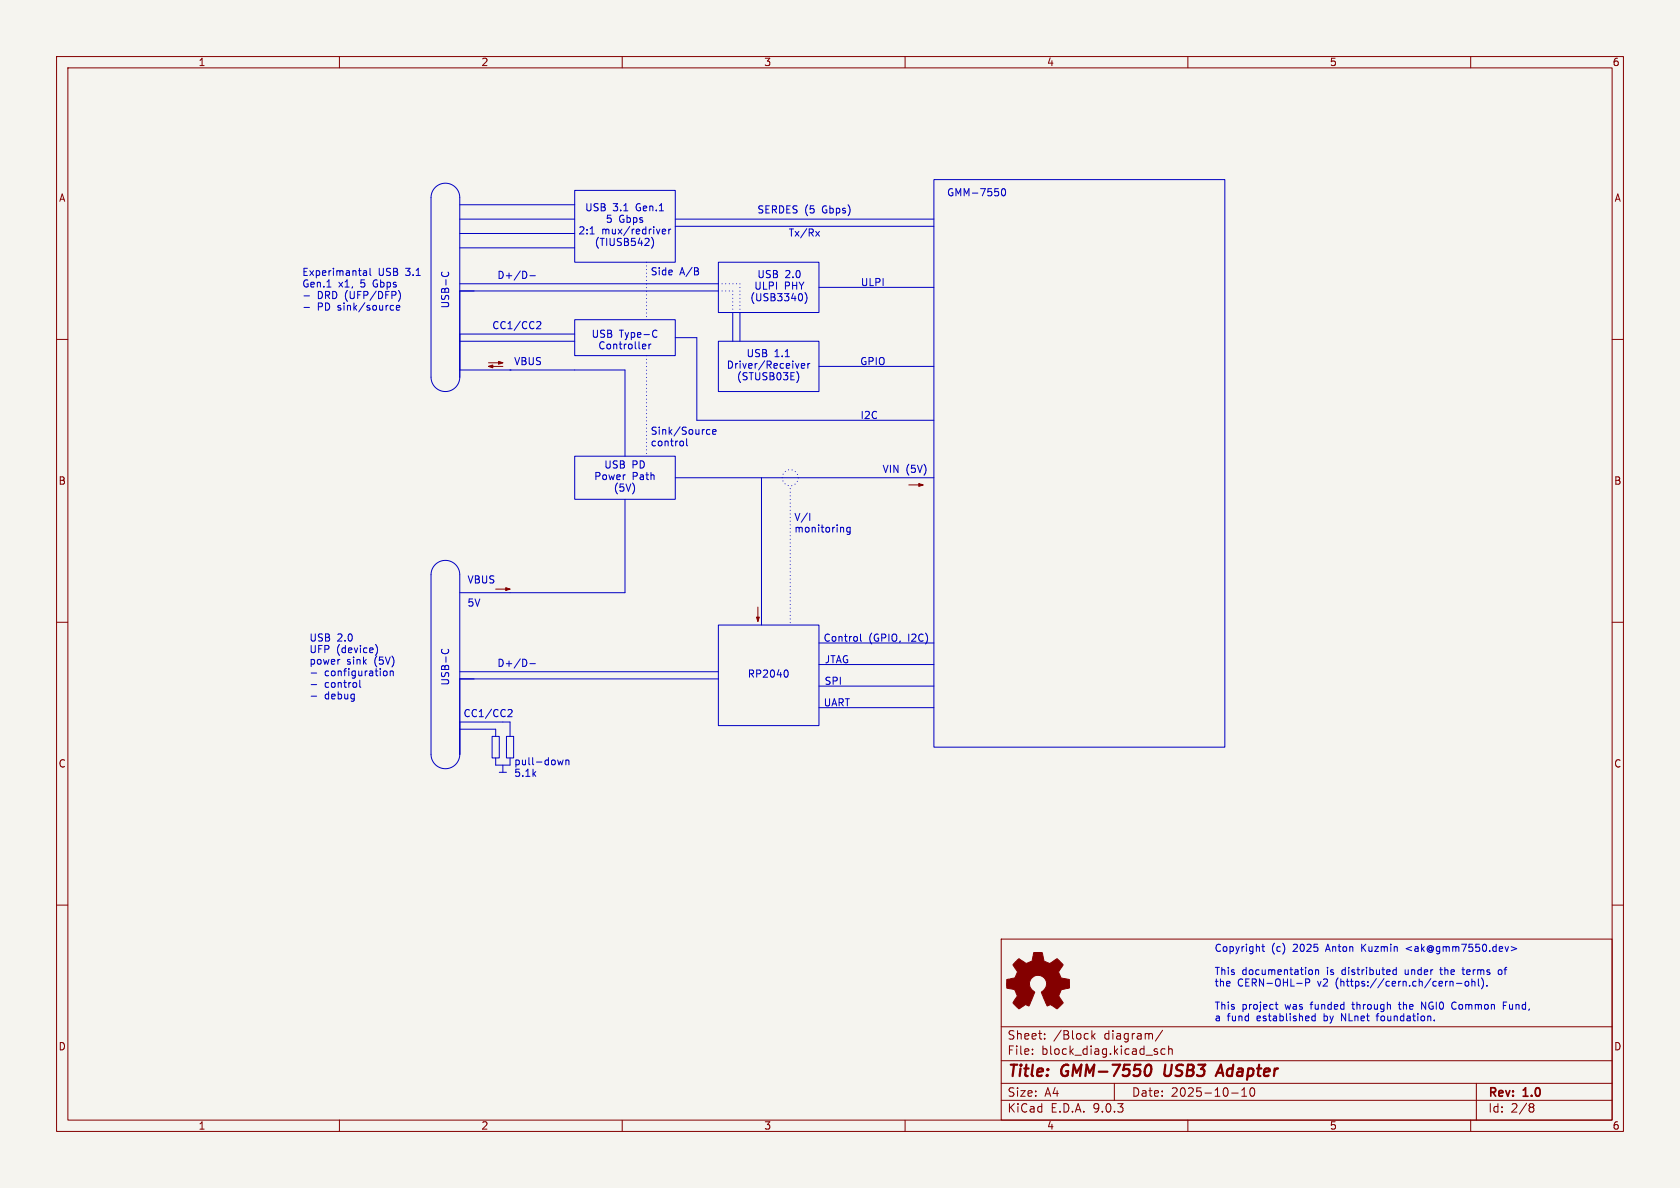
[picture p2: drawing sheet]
<svg xmlns="http://www.w3.org/2000/svg" width="297mm" height="210mm" viewBox="0 0 297 210" stroke-linecap="round" stroke-linejoin="round" font-family="sans-serif">
<path d="M0 0h297v210h-297z" fill="#f5f4ef" stroke="#f5f4ef" stroke-width=".18"/>
<g fill="none" stroke="#840000" stroke-width=".18">
<path d="M10 10h277v190h-277zM12 12h273v186h-273zM60 10v2M110 10v2M160 10v2M210 10v2M260 10v2M10 60h2M86.4 64.8h2.5M86.4 64.1h2.5M285 60h2M160.7 85.7h2.5"/>
<path d="M10 110h2M87.6 104.1h2.6M134 107.3v2.6M285 110h2M10 160h2M177 166h108v32h-108zM285 160h2M60 198v2M110 198v2M160 198v2M177 194.5h108M177 191.5h108"/>
<path d="M177 187.5h108M177 181.5h108M182.5 186.3v.1M182.5 185.5v.1M184.7 183.6v.1M184.7 182.8v.1M193 182.2v1.5M193.2 183.1l.4 .6M193.6 182.7l-.6 .6M197 191.5v3M204.5 185.9l.2 .2-.2 .3M204.5 185.4l.1 .1"/>
<path d="M205.5 182.1l-1.3 2M206 185.5l-.5-.1-.3 .3v.4l.2 .2h.6M206.6 185.5l.2-.1 .4 .1v.9M206.6 184.9v1.5M210 198v2M217.7 193.2h1.2M219.5 193.8h.9M219.5 192.7l.5-.4v1.5M221.1 192.4a.81 .81 0 0 0 .4 1.4l.2-.1 .1-.5-.1-.8M260 198v2M261 191.5v6.5M270.6 195.1l.4 .1 .2 .2-.3 .3"/>
<path d="M270.6 195.7h.3M270.9 195.7l.2 .2 .1 .4-.2 .2-.4 .1"/>
</g>
<path d="M202.6 188.6l.1-.2a.46 .46 0 0 1 .5-.2 .46 .46 0 0 1 .3 .4 1.15 1.15 0 0 1-.8 1.6l-.1-.1M206 188.2l-.2 1.6 .4 .4M214.9 190.2l.9-2 .5 2M215.2 189.6h.9" fill="none" stroke="#840000" stroke-width=".4"/>
<g fill="#840000" stroke="#840000" stroke-width=".18">
<path d="M133.7 109.1h.5l-.2 .8z"/>
<path d="M86.4 64.8l.7-.3v.5z"/>
<path d="M88.1 63.9l.8 .2-.8 .3z"/>
<path d="M179.6 170l.6-.5 .8 .6a.62 .62 0 0 0 1 0l.2-.1a1.62 1.62 0 0 0 .5-1.4l.1-.2h1.5l.1 .8a.74 .74 0 0 0 .7 .9l.5 .2 1.3-.8 1 1-.4 .7a.75 .75 0 0 0-.1 1.2l.2 .5 1.5 .3v1.5l-1.4 .2-.1 .2a1.23 1.23 0 0 0-.3 1.2l.7 1-.1 .1-1 .9-.8-.5a.54 .54 0 0 0-.9 0l-1.1-2.3a2.33 2.33 0 0 0 .9-2 1.54 1.54 0 0 0-2.5-.7 1.54 1.54 0 0 0 .4 2.6l-1 2.4a.69 .69 0 0 0-1.2 .2l-.6 .3-1-1 .8-1.2-.3-.6a.71 .71 0 0 0-.9-.7l-.7-.2v-1.4l.4-.1a1.11 1.11 0 0 0 1.3-.7 .72 .72 0 0 0-.2-1.2l-.4-.7z"/>
<path d="M89.4 103.9l.8 .2-.8 .3z"/>
<path d="M162.4 85.5l.8 .2-.8 .3z"/>
</g>
<g fill="none" stroke="#0000c2" stroke-width=".18">
<path d="M76.9 33.1a2.54 2.54 0 0 1 2.8-.5 2.54 2.54 0 0 1 1.6 2.3v31.8a2.54 2.54 0 0 1-2.6 2.5 2.54 2.54 0 0 1-2.5-2.5v-31.8a2.54 2.54 0 0 1 .7-1.8zM81.3 38.7h20.3M81.3 36.2h20.3M101.6 33.7h17.8v12.7h-17.8zM119.4 38.7h45.7M165.1 31.8h51.4v100.3h-51.4zM177.2 33.5l.1-.2a.68 .68 0 0 1 .5 .7 .68 .68 0 0 1-.5 .6l-.1-.1-.2-.4zM53.7 52.3h1M53.7 54.3h1M57.8 50.7h.7M64.3 47.9h.4l.1 .8M64.8 48.2h-.4l-.2 .2 .2 .3 .4-.1"/>
<path d="M65.4 47.4v1.1l.2 .2M69.6 54.8h-.4M70.1 54v.8h.5M70.3 54h.3l.1 .3-.6 .1M70.7 51.9v.8l-.3 .6M78.2 48.1l-.2 .2 .1 .3M79.2 48.1l.1 .2v.3M81.3 51.4h45.7M81.3 50.2h45.7M81.3 59.1h20.3M81.3 43.8h20.3M81.3 41.3h20.3"/>
<path d="M93 48.1l.1 .4-.1 .5M93.7 48.7h.9M94.9 56.9l.5-.1 .2 .4-.8 .9h.8M101.6 56.5h17.8v6.4h-17.8zM104.3 41.4h.7M115.4 42.2a1.47 1.47 0 0 1-.2 1.7M115.8 58.4l.3 .1M116.1 59.5l-.3 .1M117.1 40.9l.6-.1-.1-.2-.3-.1-.2 .2v.6h.5M118.2 40.5v.9M118.6 40.5l-.4 .3M119.4 59.7h3.8v14.6h41.9"/>
<path d="M119.4 40h45.7M127 46.4h17.8v8.8h-17.8zM129.5 55.2v5.1M130.8 55.2v5.1M141.8 52l.1 .4-.1 .7M142.5 52a1.47 1.47 0 0 1-.2 1.7M144.2 40.9l.7 .8M144.8 50.8h20.3M144.9 40.9l-.7 .8M81.3 65.4h29.2v15.2M81.3 60.3h20.3M90.2 65.4h.1"/>
<path d="M114.1 61.6l-.3 .1M114.1 60.9l.1 .2-.6 .2M114.7 60.8v.9M114.8 60.9l-.1 .2M120.7 78l.1 .2-.1 .6M121.4 77.6v1l.2 .2M125 76.7h.5M125 76h.5M126 76.4l.6-.2-.1-.2-.3-.1-.2 .2v.6h.5M127 60.3h17.8v8.9h-17.8zM141 65.9a1.47 1.47 0 0 1-.2 1.7M141.2 64.3l-.3 .8"/>
<path d="M141.7 64.7l.6-.1-.1-.3h-.4l-.1 .1v.6h.5M142.8 64.3v.8M143.2 64.3l-.4 .2M144.8 64.8h20.3M76.9 99.8a2.54 2.54 0 0 1 2.8-.5 2.54 2.54 0 0 1 1.6 2.3v31.8a2.54 2.54 0 0 1-2.6 2.5 2.54 2.54 0 0 1-2.5-2.5v-31.8a2.54 2.54 0 0 1 .7-1.8zM101.6 80.6h17.8v7.7h-17.8zM110.5 88.3v16.5h-29.2M119.4 84.5h45.7M134.6 84.5v26M143.2 90.7v1.3M149.1 93.3v.8M150.3 93.2v1l-.2 .3-.4-.1"/>
<path d="M150.3 93.3l-.4-.1-.2 .3 .1 .5h.5M55 119h1M66.4 113.9a1.47 1.47 0 0 1 0 1.9M68.3 118.7l.1 .2v.4l-.2 .2-.3-.1M69 118.6v.9M69 118.7h.1M69.5 118.7v.8M78.2 114.8l-.2 .2 .1 .3M79.2 114.8l.1 .2v.3M81.3 118.7h45.7M93 116.7l.1 .4-.1 .5M93.7 117.3h.9"/>
<path d="M127 110.5h17.8v17.8h-17.8zM139 118.4a.79 .79 0 0 1 0 1.3M144.8 113.7h20.3M144.8 117.5h20.3M152.1 112.1v1.1l.2 .2M55 121h1M55 123.1h1M63.6 120.2v1.1l.2 .2M81.3 127.6h8.9v2.6M81.3 120h45.7M81.3 128.9h6.3v1.3M87 130.2h1.3v3.8h-1.3z"/>
<path d="M87.6 134v1.3h2.6v-1.3M88.3 136.5h1.2M88.9 135.3v1.2M89.5 130.2h1.3v3.8h-1.3zM89.9 125.5l.4-.1 .2 .4-.8 .9h.8M99.6 134.4l-.3 .8-.2-.6-.3 .6M100 134.4v.8M100 134.5l.2-.1h.3l.1 .8M144.8 121.3h20.3M144.8 125.1h20.3M223.1 167.3h.5M223.3 166.9v1.1l.3 .2"/>
<path d="M225.4 177.6h.5M225.6 177.1v1.1l.3 .2M230.8 173v1.3M231.5 173.2v.3l-.1 .2h-.6M231.6 171.4l.3 .1 .1 .2v.5l-.4 .1M232.5 179.2v1.3M232.5 179.7l-.4-.1-.2 .2 .1 .6h.5M232.6 171.5l.2-.1 .3 .1v.8M232.6 171.4v.9M243.5 179.4v1.1M246.8 171.5l-.3-.1-.3 .3 .2 .5h.4M246.8 171v1.3"/>
<path d="M247.2 177.6h.5M247.4 177.1v1.2M249.6 167.3l-1 .4 1 .4M251.3 178.4v-1.3l.7 1.3M254.5 171.4h.5M254.7 171l.1 1.2M256.5 173.5l.4 .2v.6M256.8 178.2l.4 .2M257.2 177.1l-.4 .2M257.5 173.8h1M258.5 171.4h.4M258.6 171v1.1l.3 .2"/>
<path d="M259.1 173.6l.1-.1 .4 .1 .1 .5-.2 .2h-.3l-.1-.1zM260.2 173.6l.2-.1h.3l.1 .8M260.2 173v1.3M261.4 173v1.1l.1 .2M262.1 173.1a1.47 1.47 0 0 1-.2 1.7M262.9 174.2v.1M265.4 171.5l-.3-.1-.2 .3v.5l.2 .1 .3-.1M265.8 177.7h.4M266.4 177.1h-.6v1.3M267.2 167.3l.9 .4-.9 .4M253.6 180.3v.2"/>
</g>
<g fill="none" stroke="#0000c2" stroke-width=".18" stroke-dasharray="0 .6">
<path d="M114.3 46.4v10.1M127 50.2h3.8M127 51.4h2.5M129.5 51.4v3.8M130.8 50.2v5M114.3 62.9v17.7M139.7 86.4v24.1"/>
<circle cx="139.7" cy="84.5" r="1.42"/>
</g>
<g font-size="2.8" fill="#840000">
<text x="178" y="190.9">Title:</text>
<text x="187.7" y="190.9">GMM-7550</text>
<text x="206.6" y="190.9">USB3</text>
<text x="216.9" y="190.9">Adapter</text>
</g>
<g font-size="2.1" fill="#840000">
<text x="178" y="184">Sheet:</text>
<text x="186.2" y="184">/Block</text>
<text x="195.2" y="184">diagram/</text>
<text x="178" y="186.7">File:</text>
<text x="184.1" y="186.7">block_diag.kicad_sch</text>
<text x="178" y="196.9">KiCad</text>
<text x="178" y="194.1">Size:</text>
<text x="184.7" y="194.1">A4</text>
<text x="185.7" y="196.9">E.D.A.</text>
<text x="193.3" y="196.9">9.0.3</text>
<text x="200" y="194.1">Date:</text>
<text x="207" y="194.1">2025-10-10</text>
<text x="263" y="194.3">Rev:</text>
<text x="263" y="196.9">Id:</text>
<text x="267.1" y="196.9">2/8</text>
<text x="269.4" y="194.3">1.0</text>
</g>
<g font-size="1.8" fill="#840000">
<text x="35" y="11.9">1</text>
<text x="85" y="11.9">2</text>
<text x="135" y="11.9">3</text>
<text x="185" y="11.9">4</text>
<text x="235" y="11.9">5</text>
<text x="285" y="11.9">6</text>
<text x="10.3" y="35.9">A</text>
<text x="285.3" y="35.9">A</text>
<text x="10.3" y="85.9">B</text>
<text x="285.3" y="85.9">B</text>
<text x="10.3" y="135.9">C</text>
<text x="285.3" y="135.9">C</text>
<text x="10.3" y="185.9">D</text>
<text x="285.3" y="185.9">D</text>
<text x="35" y="199.9">1</text>
<text x="85" y="199.9">2</text>
<text x="135" y="199.9">3</text>
<text x="185" y="199.9">4</text>
<text x="235" y="199.9">5</text>
<text x="285" y="199.9">6</text>
</g>
<g font-size="1.8" fill="#0000c2">
<text x="167.3" y="34.9">GMM-7550</text>
<text x="102.2" y="41.6">2:1</text>
<text x="103.3" y="37.6">USB</text>
<text x="106.4" y="41.6">mux/redriver</text>
<text x="107" y="39.6">5</text>
<text x="108.3" y="37.6">3.1</text>
<text x="109.4" y="39.6">Gbps</text>
<text x="112.5" y="37.6">Gen.1</text>
<text x="133.8" y="37.9">SERDES (5</text>
<text x="145.4" y="37.9">Gbps)</text>
<text x="105" y="43.7">(TIUSB542)</text>
<text x="139.3" y="42">Tx/Rx</text>
<text x="53.3" y="49">Experimantal</text>
<text x="53.3" y="51">Gen.1</text>
<text x="56.1" y="53.1">DRD (UFP/DFP)</text>
<text x="59.8" y="51">x1,</text>
<text x="63.8" y="51">5</text>
<text x="66.2" y="51">Gbps</text>
<text x="66.8" y="49">USB</text>
<text x="71.8" y="49">3.1</text>
<text x="87.8" y="49.5">D+/D-</text>
<text x="114.9" y="48.9">Side</text>
<text x="120.2" y="48.9">A/B</text>
<text x="132.5" y="53.5">(USB3340)</text>
<text x="133.2" y="51.4">ULPI</text>
<text x="133.8" y="49.4">USB</text>
<text x="138.7" y="51.4">PHY</text>
<text x="138.8" y="49.4">2.0</text>
<text x="152.1" y="50.8">ULPI</text>
<text x="56.1" y="55.1">PD</text>
<text x="59.8" y="55.1">sink/source</text>
<text x="79.6" y="54.6" transform="rotate(-90 79.6 54.6)">USB-C</text>
<text x="86.9" y="58.4">CC1/CC2</text>
<text x="104.5" y="59.9">USB</text>
<text x="109.5" y="59.9">Type-C</text>
<text x="90.8" y="64.7">VBUS</text>
<text x="105.7" y="62">Controller</text>
<text x="128.4" y="65.4">Driver/Receiver</text>
<text x="131.9" y="63.3">USB</text>
<text x="136.9" y="63.3">1.1</text>
<text x="152" y="64.7">GPIO</text>
<text x="130.2" y="67.4">(STUSB03E)</text>
<text x="114.9" y="77.1">Sink/Source</text>
<text x="152" y="74.3">I2C</text>
<text x="106.7" y="83">USB</text>
<text x="111.7" y="83">PD</text>
<text x="114.9" y="79.1">control</text>
<text x="155.9" y="83.8">VIN</text>
<text x="160.1" y="83.8">(5V)</text>
<text x="104.9" y="85.1">Power</text>
<text x="108.4" y="87.1">(5V)</text>
<text x="111.7" y="85.1">Path</text>
<text x="140.3" y="92.3">V/I</text>
<text x="140.3" y="94.3">monitoring</text>
<text x="82.5" y="103.3">VBUS</text>
<text x="82.5" y="107.4">5V</text>
<text x="54.6" y="113.6">USB</text>
<text x="59.6" y="113.6">2.0</text>
<text x="145.5" y="113.6">Control</text>
<text x="153.6" y="113.6">(GPIO,</text>
<text x="160.7" y="113.6">I2C)</text>
<text x="54.6" y="115.7">UFP</text>
<text x="54.6" y="117.7">power</text>
<text x="57.4" y="119.7">configuration</text>
<text x="59.5" y="115.7">(device)</text>
<text x="61.3" y="117.7">sink</text>
<text x="66.3" y="117.7">(5V)</text>
<text x="87.8" y="118.1">D+/D-</text>
<text x="132.1" y="120">RP2040</text>
<text x="145.7" y="117.5">JTAG</text>
<text x="57.4" y="121.8">control</text>
<text x="57.4" y="123.8">debug</text>
<text x="79.6" y="121.3" transform="rotate(-90 79.6 121.3)">USB-C</text>
<text x="145.5" y="125.1">UART</text>
<text x="145.7" y="121.3">SPI</text>
<text x="81.8" y="127">CC1/CC2</text>
<text x="90.8" y="135.5">pull-down</text>
<text x="90.8" y="137.5">5.1k</text>
<text x="214.6" y="168.5">Copyright</text>
<text x="214.6" y="172.6">This</text>
<text x="219.6" y="172.6">documentation</text>
<text x="224.8" y="168.5">(c)</text>
<text x="228.7" y="168.5">2025</text>
<text x="234.7" y="172.6">is</text>
<text x="234.7" y="168.5">Anton</text>
<text x="237.5" y="172.6">distributed</text>
<text x="241.1" y="168.5">Kuzmin</text>
<text x="248.8" y="172.6">under</text>
<text x="249.2" y="168.5">&lt;ak@gmm7550.dev&gt;</text>
<text x="255.3" y="172.6">the</text>
<text x="259.5" y="172.6">terms</text>
<text x="265.9" y="172.6">of</text>
<text x="214.6" y="174.6">the</text>
<text x="214.6" y="178.7">This</text>
<text x="218.8" y="174.6">CERN-OHL-P</text>
<text x="219.6" y="178.7">project</text>
<text x="227.3" y="178.7">was</text>
<text x="232" y="178.7">funded</text>
<text x="233.1" y="174.6">v2</text>
<text x="236.4" y="174.6">(https://cern.ch/cern-ohl).</text>
<text x="239.6" y="178.7">through</text>
<text x="248" y="178.7">the</text>
<text x="252.1" y="178.7">NGI0</text>
<text x="257.7" y="178.7">Common</text>
<text x="267" y="178.7">Fund,</text>
<text x="214.6" y="180.7">a</text>
<text x="216.9" y="180.7">fund</text>
<text x="222.3" y="180.7">established</text>
<text x="234.3" y="180.7">by</text>
<text x="237.6" y="180.7">NLnet</text>
<text x="244.1" y="180.7">foundation.</text>
</g>
</svg>
